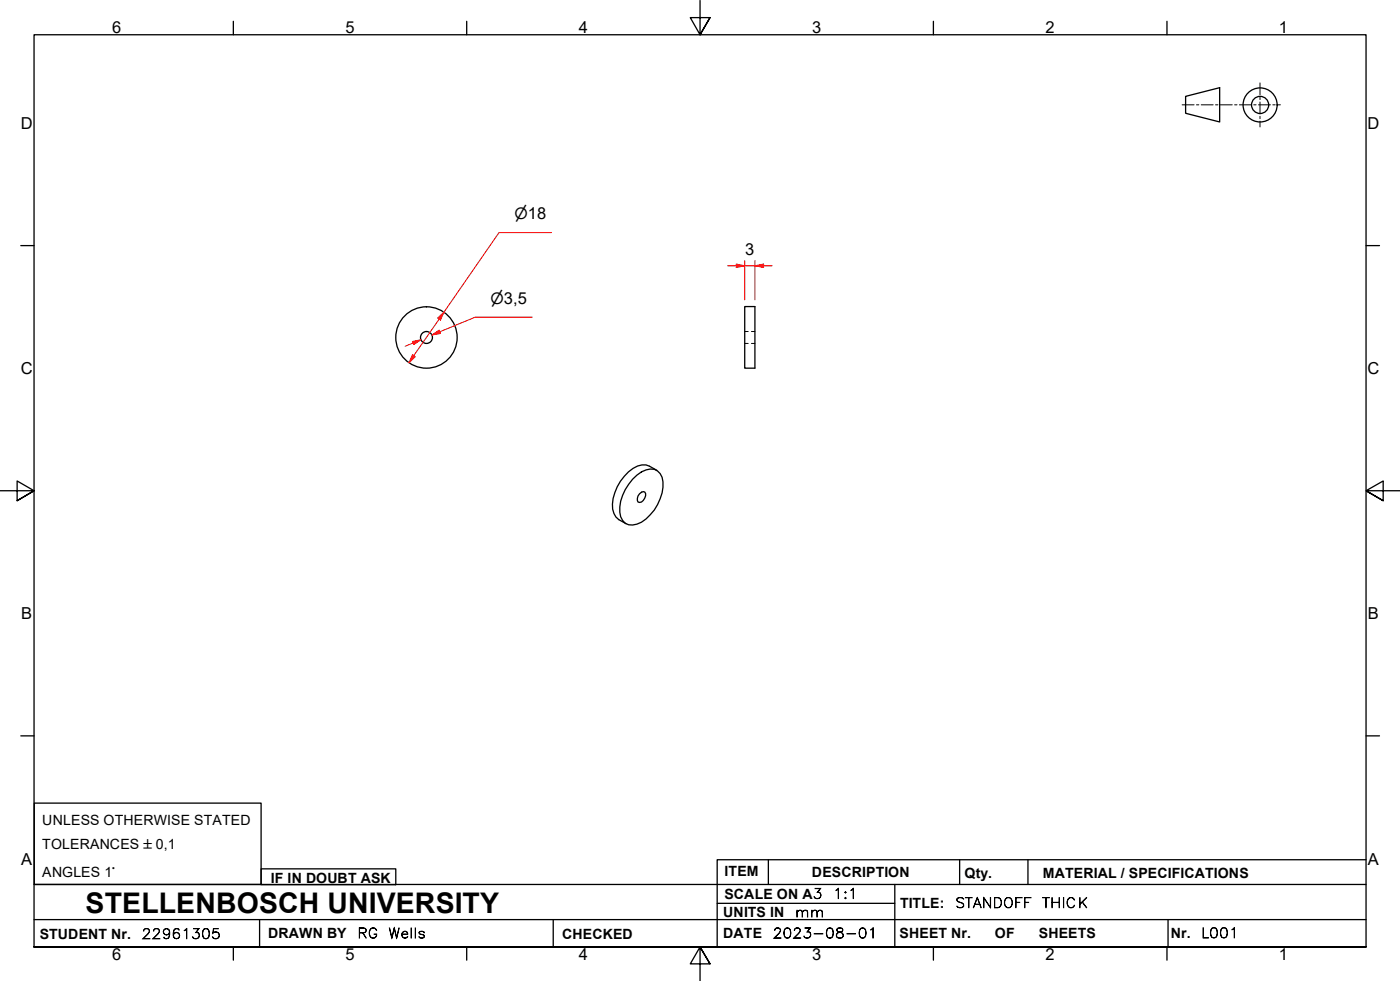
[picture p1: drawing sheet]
<svg xmlns="http://www.w3.org/2000/svg" width="410mm" height="287mm" viewBox="0 0 410 287" stroke-linecap="round" stroke-linejoin="round" font-family="sans-serif">
<!-- layer: Visible Edges(ISO) -->
<g fill="none" stroke="#000" stroke-width=".38">
<path d="M218.1 89.7h2.9v18.1h-2.9zM192.3 137.7l-2.1-1.2a4.7 4.7 0 0 0-4.8 .6 13.7 13.7 0 0 0-6 11.9 5.2 5.2 0 0 0 3.9 4.3M185.2 140.3a7.4 7.4 0 0 1 6.4-2.9 3.9 3.9 0 0 1 2.5 3.6 13.3 13.3 0 0 1-7.6 12.4 3.5 3.5 0 0 1-5-3.5 13.6 13.6 0 0 1 3.7-9.6zM187.3 144.5l1-.6 .5 .1a2.22 2.22 0 0 1-1.5 3.1l-.5-.1a2.11 2.11 0 0 1 .5-2.5z"/>
<circle cx="124.9" cy="98.8" r="9"/>
<circle cx="124.9" cy="98.8" r="1.75"/>
</g>
<!-- layer: Hidden Edges(ISO) -->
<path d="M218.1 97h1M220 97h1M218.1 100.5h1M220 100.5h1" fill="none" stroke="#000" stroke-width=".29"/>
<!-- layer: Border_0 -->
<g fill="none" stroke="#000" stroke-width=".38">
<path d="M68.3 6.2v4M136.7 6.2v4M205 .1v10.1l-2.9-5h5.8l-2.9 5 2.9-5M273.3 6.2v4M341.7 6.2v4M6.1 71.9h3.9M400 71.9h3.9M0 143.7h10l-5-2.9v5.8l5-2.9-5 2.9M410 143.7h-10l5-2.9v5.8l-5-2.9 5 2.9M6.1 215.4h3.9M400 215.4h3.9M10 277.2v-267h390v267h-390h390"/>
<path d="M68.3 277.2v3.9M136.7 277.2v3.9M273.3 277.2v3.9M341.7 277.2v3.9M207.9 282.1l-2.9-4.9 2.9 4.9h-5.8l2.9-4.9v10"/>
</g>
<!-- layer: Sketch Geometry(ISO) -->
<g fill="none" stroke="#000" stroke-width=".38">
<path d="M347.2 28.2l9.9-2.5v10l-9.9-2.5zM10 235.1h66.5v23.8h-66.5zM10 258.9h390M76.5 254.3h39.4v4.7h-39.4zM225 251.7v7.2M262 258.9v18.3M281 251.7v7.2M301 251.7v7.2M400 251.7h-190v25.5M10 277.2h390M10 269.2h390M76 269.2v8"/>
<path d="M162 269.2v8M210 264.4h52M342 269.2v8"/>
<circle cx="369" cy="30.7" r="5"/>
<circle cx="369" cy="30.7" r="2.51"/>
</g>
<g fill="none" stroke="#000" stroke-width=".29">
<path d="M346.1 30.7h3.5M350.3 30.7h.7M351.7 30.7h3.5M355.9 30.7h.7M357.3 30.7h3.5M361.5 30.7h.7M362.9 30.7h3.5M367.1 30.7h.7M368.5 30.7h3.5M368.9 24.3v3.5M368.9 28.5v.7M368.9 29.9v3.5"/>
<path d="M368.9 34.1v.6M368.9 35.4v1.8M372.7 30.7h.7M374.1 30.7h.8"/>
</g>
<!-- layer: Dimensions(ISO) -->
<path d="M130 91.4l-1.4 2" fill="none" stroke="#f00" stroke-width=".29"/>
<path d="M128.1 93.1l1.9-1.7-1 2.3z" fill-rule="evenodd" fill="#f00"/>
<path d="M128.1 93.1l1.9-1.7-1 2.3zM121.2 104.1l-1.4 2.1" fill="none" stroke="#f00" stroke-width=".29"/>
<path d="M120.8 103.8l.8 .6-1.8 1.8z" fill-rule="evenodd" fill="#f00"/>
<path d="M161.5 68.1h-15.4l-16.1 23.3M128.6 93.4l-7.4 10.7M128.8 97.1l-2.3 1M120.8 103.8l.8 .6-1.8 1.8z" fill="none" stroke="#f00" stroke-width=".29"/>
<path d="M126.5 98.1l2.1-1.4 .4 .9z" fill-rule="evenodd" fill="#f00"/>
<path d="M123.3 99.5l-2.3 .9M126.5 98.1l2.1-1.4 .4 .9z" fill="none" stroke="#f00" stroke-width=".29"/>
<path d="M120.8 100l2.5-.5-2.1 1.4z" fill-rule="evenodd" fill="#f00"/>
<path d="M221 77.8h2.6M120.8 100l2.5-.5-2.1 1.4zM155.8 92.9h-16.7l-12.6 5.2M121 100.4l-2.4 1" fill="none" stroke="#f00" stroke-width=".29"/>
<path d="M221 77.8l2.6-.5v1z" fill-rule="evenodd" fill="#f00"/>
<path d="M215.6 77.8h2.5M221 77.8l2.6-.5v1z" fill="none" stroke="#f00" stroke-width=".29"/>
<path d="M215.6 77.3l2.5 .5-2.5 .5z" fill-rule="evenodd" fill="#f00"/>
<path d="M213 77.8h2.6M215.6 77.3l2.5 .5-2.5 .5zM218.1 77.8h2.9M218.1 76.3v11.5M221 76.3v11.5M223.6 77.8h2.5" fill="none" stroke="#f00" stroke-width=".29"/>
<text font-size="8.3" x="25.1" y="267.2">STELLENBOSCH UNIVERSITY</text>
<g font-size="4.8">
<text x="32.8" y="9.7">6</text>
<text x="101.2" y="9.7">5</text>
<text x="169.5" y="9.7">4</text>
<text x="237.8" y="9.7">3</text>
<text x="306.1" y="9.7">2</text>
<text x="374.5" y="9.7">1</text>
<text x="6.1" y="37.8">D</text>
<text x="400.4" y="37.8">D</text>
<text x="218.2" y="74.8">3</text>
<text x="6.1" y="109.6">C</text>
<text x="400.4" y="109.6">C</text>
<text x="6.2" y="181.3">B</text>
<text x="400.5" y="181.3">B</text>
<text x="6.2" y="253.1">A</text>
<text x="400.5" y="253.1">A</text>
<text x="32.8" y="281.1">6</text>
<text x="101.2" y="281.1">5</text>
<text x="169.5" y="281.1">4</text>
<text x="237.8" y="281.1">3</text>
<text x="306.1" y="281.1">2</text>
<text x="374.5" y="281.1">1</text>
</g>
<g font-size="4.6">
<text x="150.6" y="64.2">⌀18</text>
<text x="143.6" y="89">⌀3,5</text>
</g>
<g font-size="4.1">
<text x="12.4" y="241.5">UNLESS OTHERWISE STATED</text>
<text x="12.4" y="248.5">TOLERANCES ±0,1</text>
<text x="12.4" y="256.6">ANGLES 1°</text>
<text x="212.2" y="256.5">ITEM</text>
<text x="237.7" y="256.7">DESCRIPTION</text>
<text x="282.4" y="256.9">Qty.</text>
<text x="305.4" y="256.9">MATERIAL / SPECIFICATIONS</text>
<text x="79.3" y="258.5">IF IN DOUBT ASK</text>
<text x="212.1" y="263">SCALE ON A3</text>
<text x="211.8" y="268.4">UNITS IN</text>
<text x="263.5" y="265.7">TITLE:</text>
<text x="11.6" y="274.8">STUDENT Nr.</text>
<text x="78.5" y="274.6">DRAWN BY</text>
<text x="164.6" y="274.8">CHECKED</text>
<text x="211.8" y="274.6">DATE</text>
<text x="263.4" y="274.6">SHEET Nr.</text>
<text x="291.3" y="274.6">OF</text>
<text x="304.2" y="274.6">SHEETS</text>
<text x="342.8" y="274.5">Nr.</text>
</g>
<g font-size="4">
<text x="243.9" y="263">1:1</text>
<text x="232.8" y="268.4">mm</text>
<text x="279.6" y="265.7">STANDOFF</text>
<text x="305.1" y="265.7">THICK</text>
<text x="41.5" y="274.8">22961305</text>
<text x="104.6" y="274.6">RG</text>
<text x="113.7" y="274.6">Wells</text>
<text x="226.3" y="274.6">2023-08-01</text>
<text x="351.7" y="274.5">L001</text>
</g>
</svg>
